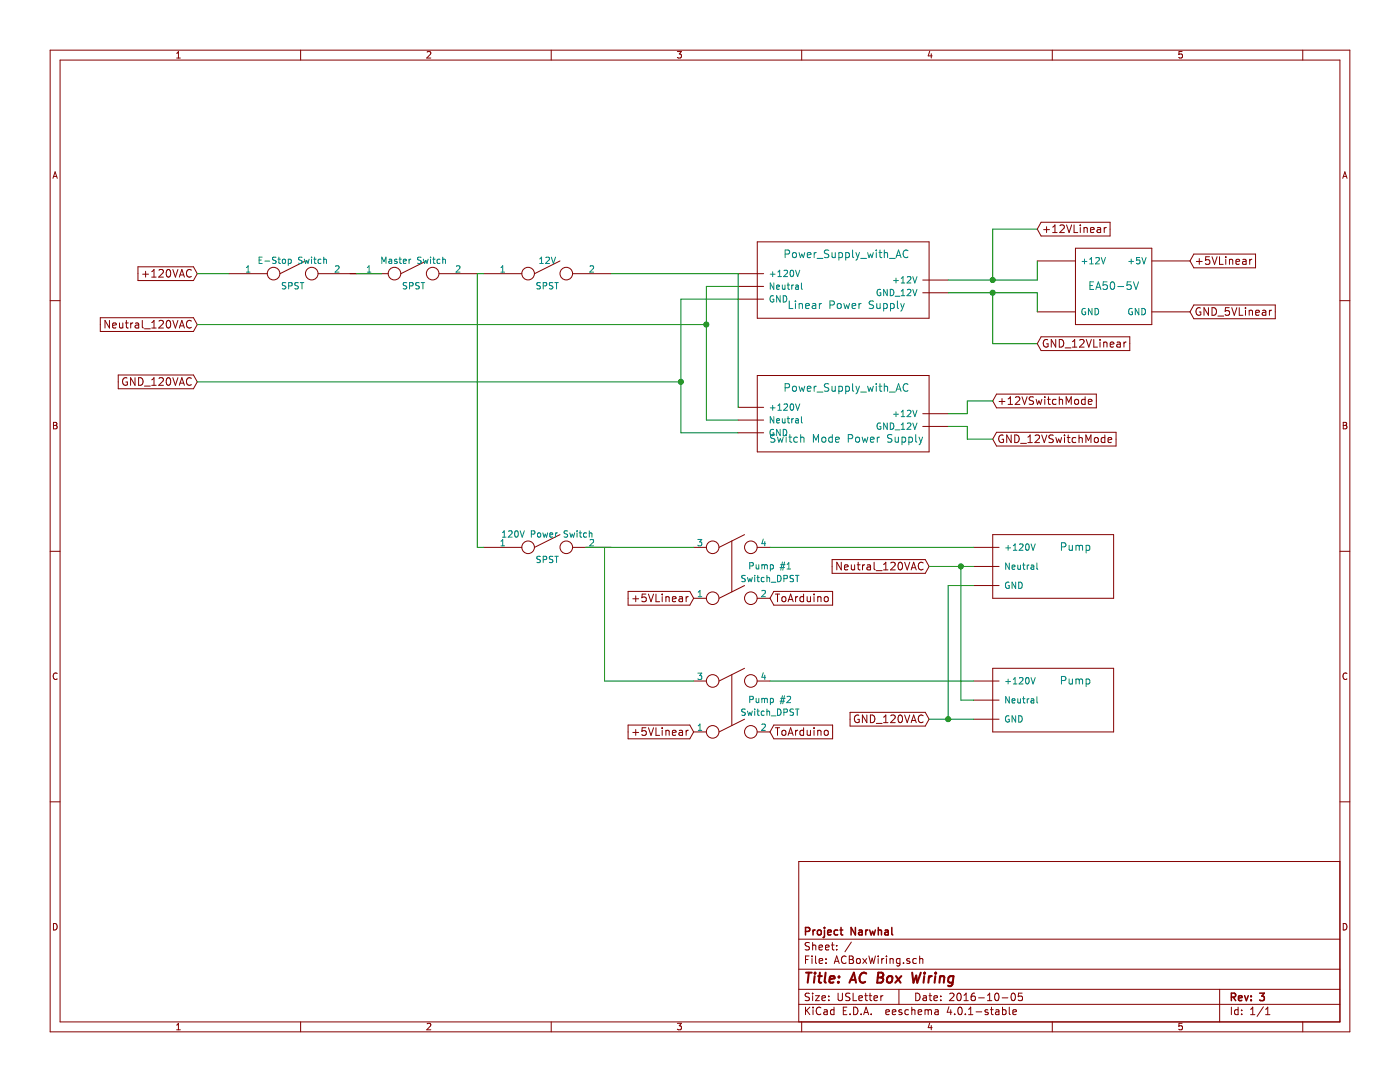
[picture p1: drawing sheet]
EESchema Schematic File Version 2
LIBS:power
LIBS:device
LIBS:transistors
LIBS:conn
LIBS:linear
LIBS:regul
LIBS:74xx
LIBS:cmos4000
LIBS:adc-dac
LIBS:memory
LIBS:xilinx
LIBS:microcontrollers
LIBS:dsp
LIBS:microchip
LIBS:analog_switches
LIBS:motorola
LIBS:texas
LIBS:intel
LIBS:audio
LIBS:interface
LIBS:digital-audio
LIBS:philips
LIBS:display
LIBS:cypress
LIBS:siliconi
LIBS:opto
LIBS:atmel
LIBS:contrib
LIBS:valves
LIBS:NarwhalLib
LIBS:ACBoxWiring-cache
EELAYER 25 0
EELAYER END
$Descr USLetter 11000 8500
encoding utf-8
Sheet 1 1
Title "AC Box Wiring"
Date "2016-10-05"
Rev "3"
Comp "Project Narwhal"
Comment1 ""
Comment2 ""
Comment3 ""
Comment4 ""
$EndDescr
$Comp
L EA50-5V U?
U 1 1
P 8750 2250
F 0 "U?" H 8750 2250 60  0001 C CNN
F 1 "EA50-5V" H 8750 2250 60  0000 C CNN
F 2 "" H 8750 2250 60  0000 C CNN
F 3 "" H 8750 2250 60  0000 C CNN
	1    8750 2250
	1    0    0    -1  
$EndComp
$Comp
L Switch_DPST Pump~#2
U 1 1
P 5750 5550
F 0 "Pump #2" H 6050 5600 50  0000 C CNN
F 1 "Switch_DPST" H 6050 5500 50  0000 C CNN
F 2 "" H 5750 5550 50  0000 C CNN
F 3 "" H 5750 5550 50  0000 C CNN
	1    5750 5550
	1    0    0    -1  
$EndComp
$Comp
L Switch_DPST Pump~#1
U 1 1
P 5750 4500
F 0 "Pump #1" H 6050 4550 50  0000 C CNN
F 1 "Switch_DPST" H 6050 4450 50  0000 C CNN
F 2 "" H 5750 4500 50  0000 C CNN
F 3 "" H 5750 4500 50  0000 C CNN
	1    5750 4500
	1    0    0    -1  
$EndComp
$Comp
L SPST E-Stop~Switch
U 1 1
P 2300 2150
F 0 "E-Stop Switch" H 2300 2250 50  0000 C CNN
F 1 "SPST" H 2300 2050 50  0000 C CNN
F 2 "" H 2300 2150 50  0000 C CNN
F 3 "" H 2300 2150 50  0000 C CNN
	1    2300 2150
	1    0    0    -1  
$EndComp
$Comp
L SPST 12V
U 1 1
P 4300 2150
F 0 "12V Power Switch" H 4300 2250 50  0000 C CNN
F 1 "SPST" H 4300 2050 50  0000 C CNN
F 2 "" H 4300 2150 50  0000 C CNN
F 3 "" H 4300 2150 50  0000 C CNN
	1    4300 2150
	1    0    0    -1  
$EndComp
$Comp
L SPST 120V~Power~Switch
U 1 1
P 4300 4300
F 0 "120V Power Switch" H 4300 4400 50  0000 C CNN
F 1 "SPST" H 4300 4200 50  0000 C CNN
F 2 "" H 4300 4300 50  0000 C CNN
F 3 "" H 4300 4300 50  0000 C CNN
	1    4300 4300
	1    0    0    -1  
$EndComp
$Comp
L Pump #1
U 1 1
P 8450 4500
F 0 "#1" H 8450 4400 60  0001 C CNN
F 1 "Pump" H 8450 4700 60  0000 C CNN
F 2 "" H 8450 4500 60  0000 C CNN
F 3 "" H 8450 4500 60  0000 C CNN
	1    8450 4500
	1    0    0    -1  
$EndComp
$Comp
L Pump #2
U 1 1
P 8450 5550
F 0 "#2" H 8450 5450 60  0001 C CNN
F 1 "Pump" H 8450 5750 60  0000 C CNN
F 2 "" H 8450 5550 60  0000 C CNN
F 3 "" H 8450 5550 60  0000 C CNN
	1    8450 5550
	1    0    0    -1  
$EndComp
$Comp
L Power_Supply_with_AC Switch~Mode~Power~Supply
U 1 1
P 6650 3300
F 0 "Switch Mode Power Supply" H 6650 3150 60  0000 C CNN
F 1 "Power_Supply_with_AC" H 6650 3550 60  0000 C CNN
F 2 "" H 6650 3300 60  0000 C CNN
F 3 "" H 6650 3300 60  0000 C CNN
	1    6650 3300
	1    0    0    -1  
$EndComp
$Comp
L Power_Supply_with_AC Linear~Power~Supply
U 1 1
P 6650 2250
F 0 "Linear Power Supply" H 6650 2100 60  0000 C CNN
F 1 "Power_Supply_with_AC" H 6650 2500 60  0000 C CNN
F 2 "" H 6650 2250 60  0000 C CNN
F 3 "" H 6650 2250 60  0000 C CNN
	1    6650 2250
	1    0    0    -1  
$EndComp
Text GLabel 1550 2150 0    60   Input ~ 0
+120VAC
Text GLabel 1550 2550 0    60   Input ~ 0
Neutral_120VAC
Text GLabel 1550 3000 0    60   Input ~ 0
GND_120VAC
$Comp
L SPST Master~Switch
U 1 1
P 3250 2150
F 0 "Master Switch" H 3250 2250 50  0000 C CNN
F 1 "SPST" H 3250 2050 50  0000 C CNN
F 2 "" H 3250 2150 50  0000 C CNN
F 3 "" H 3250 2150 50  0000 C CNN
	1    3250 2150
	1    0    0    -1  
$EndComp
Wire Wire Line
	5800 2250 5550 2250
Wire Wire Line
	5550 2250 5550 3300
Wire Wire Line
	5550 2550 1550 2550
Wire Wire Line
	5550 3300 5800 3300
Connection ~ 5550 2550
Wire Wire Line
	5350 2350 5350 3400
Wire Wire Line
	5350 3400 5800 3400
Wire Wire Line
	5350 2350 5800 2350
Wire Wire Line
	4800 2150 5800 2150
Wire Wire Line
	5800 2150 5800 3200
Wire Wire Line
	3750 2150 3800 2150
Wire Wire Line
	2800 2150 3000 2150
Wire Wire Line
	1550 2150 1800 2150
Wire Wire Line
	3750 2150 3750 4300
Wire Wire Line
	3750 4300 3800 4300
Wire Wire Line
	4600 4300 5450 4300
Wire Wire Line
	4750 4300 4750 5350
Wire Wire Line
	4750 5350 5450 5350
Text GLabel 7300 4450 0    60   Input ~ 0
Neutral_120VAC
Text GLabel 7300 5650 0    60   Input ~ 0
GND_120VAC
Wire Wire Line
	7300 5650 7650 5650
Wire Wire Line
	7450 5650 7450 4600
Wire Wire Line
	7450 4600 7650 4600
Connection ~ 7450 5650
Wire Wire Line
	7300 4450 7650 4450
Wire Wire Line
	7550 4450 7550 5500
Wire Wire Line
	7550 5500 7650 5500
Connection ~ 7550 4450
Wire Wire Line
	7450 2200 8150 2200
Wire Wire Line
	8150 2200 8150 2050
Wire Wire Line
	7450 2300 8150 2300
Wire Wire Line
	8150 2300 8150 2450
Text GLabel 5450 4700 0    60   Input ~ 0
+5VLinear
Text GLabel 5450 5750 0    60   Input ~ 0
+5VLinear
Text GLabel 6050 4700 2    60   Input ~ 0
ToArduino
Text GLabel 6050 5750 2    60   Input ~ 0
ToArduino
Wire Wire Line
	6050 4300 7650 4300
Text GLabel 8150 1800 2    60   Input ~ 0
+12VLinear
Text GLabel 8150 2700 2    60   Input ~ 0
GND_12VLinear
Text GLabel 9350 2050 2    60   Input ~ 0
+5VLinear
Text GLabel 9350 2450 2    60   Input ~ 0
GND_5VLinear
Wire Wire Line
	7800 2300 7800 2700
Wire Wire Line
	7800 2700 8150 2700
Connection ~ 7800 2300
Wire Wire Line
	7800 2200 7800 1800
Wire Wire Line
	7800 1800 8150 1800
Connection ~ 7800 2200
Text GLabel 7800 3150 2    60   Input ~ 0
+12VSwitchMode
Text GLabel 7800 3450 2    60   Input ~ 0
GND_12VSwitchMode
Wire Wire Line
	7450 3250 7600 3250
Wire Wire Line
	7600 3250 7600 3150
Wire Wire Line
	7600 3150 7800 3150
Wire Wire Line
	1550 3000 5350 3000
Connection ~ 5350 3000
Wire Wire Line
	7450 3350 7600 3350
Wire Wire Line
	7600 3350 7600 3450
Wire Wire Line
	7600 3450 7800 3450
Wire Wire Line
	6050 5350 7650 5350
$EndSCHEMATC
